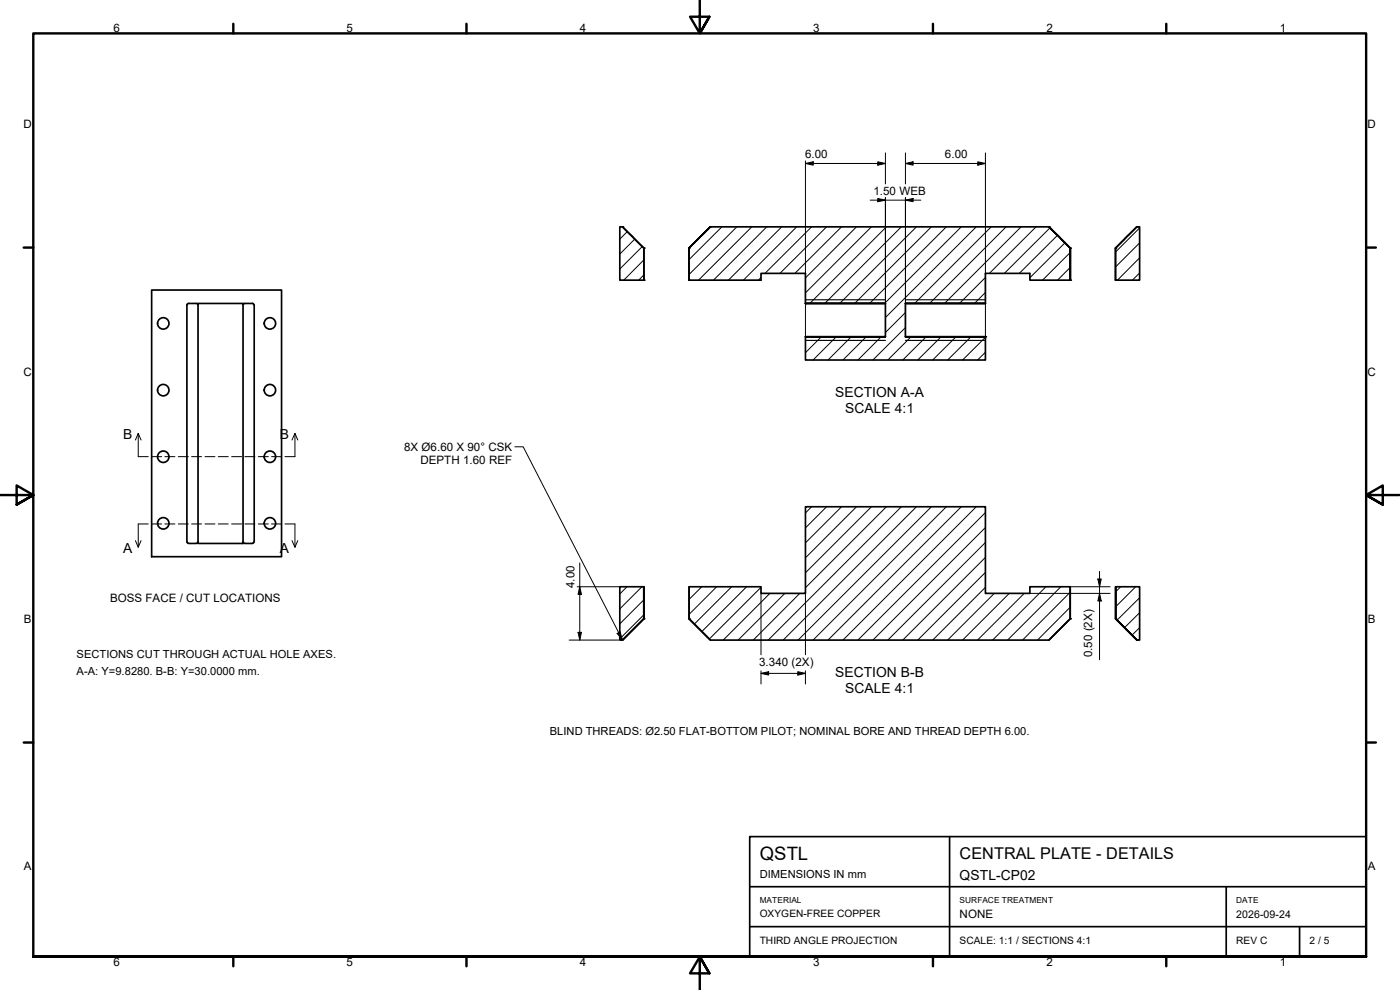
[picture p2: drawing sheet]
<svg xmlns="http://www.w3.org/2000/svg" width="420mm" height="297mm" viewBox="0 0 420 297" stroke-linecap="round" stroke-linejoin="round" font-family="sans-serif">
<!-- layer: Hatch (ISO) -->
<g fill="none" stroke="#000" stroke-width=".3">
<path d="M188.3 69.5l-2.3 2.2M190.5 71.7l-4.5 4.5M192.7 74l-6.7 6.7M193.3 78l-6.1 6.1M216.7 68.1l-9.9 9.8M221.1 68.1l-14.3 14.3M225.6 68.1l-16 16M230.1 68.1l-16 16M234.6 68.1l-16 16M239.1 68.1l-16 16M243.6 68.1l-14 13.9M248.1 68.1l-14 13.9"/>
<path d="M252.6 68.1l-14.1 13.9M257 68.1l-15.3 15.3M261.5 68.1l-19.8 19.8M266 68.1l-23 22.9M270.5 68.1l-23 22.9M275 68.1l-23 22.9M279.5 68.1l-23 22.9M284 68.1l-23 22.9M288.5 68.1l-23 22.9M293 68.1l-27.3 27.2M297.5 68.1l-23 22.9M302 68.1l-23 22.9"/>
<path d="M306.5 68.1l-23 22.9M310.9 68.1l-14 13.9M315.1 68.4l-13.7 13.6M317.4 70.6l-11.5 11.4M319.6 72.8l-10.5 10.5M321.2 75.7l-8.3 8.4M342 77.4l-6.6 6.7M342 72.9l-7.2 7.2M342 68.4l-7.2 7.2M193.3 82.5l-1.6 1.6M228.4 83.3l-.8 .8M271.7 98.3l-9.7 9.7"/>
<path d="M271.7 93.8l-6 6M295.7 87.7l-3.3 3.3M295.7 83.3l-7.7 7.7M321.2 80.2l-3.8 3.9M342 81.9l-2.1 2.2M242 101l-.3 .3M246.5 101l-4.8 4.8M251 101l-7 7M255.5 101l-7 7M260 101l-7 7M264.5 101l-7 7M273.4 101l-7 7"/>
<path d="M278 101l-7.1 7M282.4 101l-7 7M286.9 101l-7 7M291.4 101l-7 7M295.7 105.7l-2.3 2.3M295.7 101.2l-6.8 6.8M243.6 152l-1.9 1.9M248.1 152l-6.4 6.4M252.6 152l-10.9 10.9M257 152l-15.3 15.4M261.5 152l-19.8 19.9M266 152l-24.3 24.3"/>
<path d="M270.5 152l-40 40.1M275 152l-40 40.1M279.5 152l-40 40.1M284 152l-40 40.1M288.5 152l-40 40.1M293 152l-40 40.1M295.7 158.3l-33.7 33.8M295.7 153.8l-38.2 38.3M188.2 176.1l-2.2 2.1M192.7 176.1l-6.7 6.6M193.2 180l-7.2 7.2M210.6 176.1l-3.8 3.8"/>
<path d="M215.1 176.1l-8.3 8.2M219.6 176.1l-11.2 11.1M224.1 176.1l-13.4 13.4M228.4 176.2l-15.5 15.5M231.1 178l-14.1 14.1M235.5 178l-14 14.1M240 178l-13.9 14.1M295.7 176.2l-15.8 15.9M295.7 171.7l-20.3 20.4M295.7 167.2l-24.8 24.9M295.7 162.8l-29.3 29.3M298.4 178l-14 14.1"/>
<path d="M302.9 178l-14 14.1M307.4 178l-14 14.1M309.4 176.1l-.3 .2M313.9 176.1l-16 16M318.4 176.1l-16 16M321.2 177.7l-14.3 14.4M336.3 176.1l-1.5 1.5M340.8 176.1l-6 6M342 179.4l-6.8 6.7M193.2 184.5l-7.2 7.2M321.2 182.2l-9.8 9.9M342 188.3l-2.3 2.3"/>
<path d="M342 183.8l-4.5 4.5"/>
</g>
<!-- layer: Visible (ISO) -->
<g fill="none" stroke="#000" stroke-width=".51">
<path d="M186 68.1h.8l6.5 6.4v9.6h-7.3zM193.3 74.5v9.6M209.4 71.8l3.8-3.7-6.4 6.4zM213.2 68.1h101.6M314.8 68.1l6.4 6.4zM334.8 74.5v9.6M338.2 70.9l3-2.8h.8v16h-7.2v-9.6zM45.5 87h39v80h-39zM58.9 91h-2.3l-.5 .6v70.9l.5 .5 2.3 .1M58.9 91l.5 .5M59.4 91h13.5v72.1h-13.5zM72.9 91.5l.5-.5h2.4l.4 .5"/>
<path d="M76.3 91.6v70.9M206.8 84.1v-9.6v9.6M206.8 84.1h21.6v-2.1h13.3v9M265.7 91v10h-24h24M265.7 91h-24h24M271.7 91v10M295.7 91h-24h24M321.2 84.1v-9.6v9.6h-12.1v-2.1h-13.4v9M241.7 101v7h54v-7M271.7 101h24h-24M59.4 162.5l-.5 .5M72.9 162.5l.5 .6 2.4-.1 .4-.5"/>
<path d="M193.2 176.1v9.6l-6.4 6.4 6.4-6.4v-9.6h-7.2v16h.8M206.8 176.1v9.6l6.4 6.4M206.8 176.1h21.6v1.9h13.3v-26h54v26h13.4v-1.9h12.1v9.6l-6.4 6.4h-101.6l-6.4-6.4zM321.2 176.1v9.6l-6.4 6.4M334.8 176.1v9.6v-9.6h7.2v16h-.8l-6.4-6.4 6.4 6.4"/>
<circle cx="49" cy="97" r="1.71"/>
<circle cx="81" cy="97" r="1.71"/>
<circle cx="49" cy="117.1" r="1.71"/>
<circle cx="81" cy="117.1" r="1.71"/>
<circle cx="49" cy="137" r="1.71"/>
<circle cx="81" cy="137" r="1.71"/>
<circle cx="49" cy="157" r="1.71"/>
<circle cx="81" cy="157" r="1.71"/>
</g>
<g fill="#000">
<circle cx="186.8" cy="68.1" r=".25"/>
<circle cx="193.3" cy="74.5" r=".25"/>
<circle cx="206.8" cy="74.5" r=".25"/>
<circle cx="213.2" cy="68.1" r=".25"/>
<circle cx="314.8" cy="68.1" r=".25"/>
<circle cx="321.2" cy="74.5" r=".25"/>
<circle cx="334.8" cy="74.5" r=".25"/>
<circle cx="341.2" cy="68.1" r=".25"/>
<circle cx="193.3" cy="84.1" r=".25"/>
<circle cx="206.8" cy="84.1" r=".25"/>
<circle cx="241.7" cy="91" r=".25"/>
<circle cx="321.2" cy="84.1" r=".25"/>
<circle cx="334.8" cy="84.1" r=".25"/>
<circle cx="295.7" cy="101" r=".25"/>
<circle cx="193.2" cy="185.7" r=".25"/>
<circle cx="206.8" cy="185.7" r=".25"/>
<circle cx="321.2" cy="185.7" r=".25"/>
<circle cx="334.8" cy="185.7" r=".25"/>
</g>
<!-- layer: Visible Narrow (ISO) -->
<path d="M241.7 89.9h24M271.7 89.9h24M241.7 102.1h24M271.7 102.1h24" fill="none" stroke="#000" stroke-width=".34"/>
<!-- layer: Border (ISO) -->
<g fill="none" stroke="#000" stroke-width=".72">
<path d="M70 7.1v2.9M140 7.1v2.9M210 0v10l-2.9-5h5.8l-2.9 5 2.9-5M280 7.1v2.9M350 7.1v2.9M7.1 74.3h2.9M410 74.3h2.9M0 148.5h10l-5-2.8v5.7l5-2.9-5 2.9M420 148.5h-10l5-2.8v5.7l-5-2.9 5 2.9M7.1 222.8h2.9M410 222.8h2.9M10 287v-277h400v277h-400h400"/>
<path d="M70 287v2.9M140 287v2.9M212.9 292l-2.9-5 2.9 5h-5.8l2.9-5v10M280 287v2.9M350 287v2.9"/>
</g>
<!-- layer: Title (ISO) -->
<path d="M225 251h185v36h-185zM285 251v36M225 266.1h185M225 278h185M368 266.1v20.9M390 278v9" fill="none" stroke="#000" stroke-width=".51"/>
<!-- layer: Sketch Geometry (ISO) -->
<g fill="none" stroke="#000" stroke-width=".3">
<path d="M40.6 132l.9-2 .8 2M41.5 130v7h3M45.5 137h3M49.5 137h3M53.5 137h3M57.5 137h3M61.5 137h3M65.5 137h3M69.5 137h3M73.5 137h3M77.5 137h3M81.5 137h3"/>
<path d="M87.6 132l.9-2 .9 2M88.5 130v7h-3M44.5 157.2h-3v7M45.5 157.2h3M49.5 157.2h3M53.5 157.2h3M57.5 157.2h3M61.5 157.2h3M65.5 157.2h3M69.5 157.2h3M73.5 157.2h3M77.5 157.2h3"/>
<path d="M81.5 157.2h3M85.5 157.2h3v7M40.6 162.2l.9 2 .8-2M87.6 162.2l.9 2 .9-2"/>
</g>
<!-- layer: Dimension (ISO) -->
<g fill="none" stroke="#000" stroke-width=".3">
<path d="M241.7 49.1l2.4-.6v1.1zM241.7 49.1h24M241.7 48.3v52.7M263.4 48.5l2.3 .6-2.3 .5zM263.4 59.5l2.3 .6-2.3 .4zM265.7 45.9v9.3M265.7 59.3v31.7M271.7 49.1l2.3-.6v1.1zM271.7 49.1h24M271.7 45.9v9.3M271.7 59.3v41.7M293.5 48.5l2.2 .6-2.2 .5z"/>
<path d="M295.7 45.9v55.1M261.2 60.1h15.2M271.7 60.1l2.3-.6v1zM173.2 176.1h12.8M174 176.1l.5 2.2h-1zM174 168.9v23.2M228.4 178v18.5M241.7 178v18.5M309.1 178h24.1M321.2 176.1h12M329.5 173.7h1l-.5 2.4zM330 178l.5 2.3h-1z"/>
<path d="M330 171.4v26.6M170.8 192.1h14.9M173.5 189.7h1l-.5 2.4zM228.4 202l2.3-.5v1.1zM228.4 202h13.3M228.4 201.3v3.9M239.4 201.5l2.3 .5-2.3 .6zM241.7 201.3v3.9"/>
</g>
<path d="M241.7 49.1l2.4-.6v1.1zM263.4 48.5l2.3 .6-2.3 .5zM271.7 49.1l2.3-.6v1.1zM271.7 60.1l2.3-.6v1zM293.4 48.5l2.3 .6-2.3 .5zM263.4 59.5l2.3 .6-2.3 .4zM174 176.1l.5 2.2h-1zM329.5 173.7h1l-.5 2.4zM173.5 189.7h1l-.5 2.4zM330 178l.5 2.3h-1zM228.4 202l2.3-.5v1.1zM239.4 201.5l2.3 .5-2.3 .6z" fill="#000"/>
<!-- layer: Symbol (ISO) -->
<path d="M154.5 134.1h2.5l29.8 58M185.2 190.1l.9-.5 .7 2.5z" fill="none" stroke="#000" stroke-width=".3"/>
<path d="M185.2 190.1l.9-.5 .7 2.5z" fill="#000"/>
<text font-size="5.5" x="228" y="258.1">QSTL</text>
<text font-size="4.9" x="288" y="257.6">CENTRAL PLATE - DETAILS</text>
<g font-size="4.1">
<text x="250.6" y="119.1">SECTION A-A</text>
<text x="253.6" y="123.9">SCALE 4:1</text>
<text x="37" y="131.6">B</text>
<text x="84" y="131.6">B</text>
<text x="37" y="165.8">A</text>
<text x="84" y="165.8">A</text>
<text x="250.6" y="203.1">SECTION B-B</text>
<text x="253.6" y="207.8">SCALE 4:1</text>
<text x="288" y="264.1">QSTL-CP02</text>
</g>
<g font-size="3.5">
<text x="34" y="9.6">6</text>
<text x="104" y="9.6">5</text>
<text x="174" y="9.6">4</text>
<text x="244" y="9.6">3</text>
<text x="314" y="9.6">2</text>
<text x="384" y="9.6">1</text>
<text x="7.1" y="38.4">D</text>
<text x="410.4" y="38.4">D</text>
<text x="241.6" y="47.5">6.00</text>
<text x="283.6" y="47.5">6.00</text>
<text x="262.1" y="58.5">1.50 WEB</text>
<text x="7.1" y="112.7">C</text>
<text x="410.4" y="112.7">C</text>
<text x="121.3" y="135.3">8X Ø6.60 X 90° CSK</text>
<text x="126.2" y="139.2">DEPTH 1.60 REF</text>
<text x="172.4" y="176.4" transform="rotate(-90 172.4 176.4)">4.00</text>
<text x="33" y="180.6">BOSS FACE / CUT LOCATIONS</text>
<text x="7.2" y="186.9">B</text>
<text x="410.5" y="186.9">B</text>
<text x="327.7" y="197.2" transform="rotate(-90 327.7 197.2)">0.50 (2X)</text>
<text x="227.8" y="199.8">3.340 (2X)</text>
<text x="7.2" y="261.2">A</text>
<text x="410.5" y="261.2">A</text>
<text x="288" y="275.6">NONE</text>
<text x="34" y="289.9">6</text>
<text x="104" y="289.9">5</text>
<text x="174" y="289.9">4</text>
<text x="244" y="289.9">3</text>
<text x="314" y="289.9">2</text>
<text x="384" y="289.9">1</text>
</g>
<g font-size="3.3">
<text x="23" y="197.5">SECTIONS CUT THROUGH ACTUAL HOLE AXES.</text>
<text x="23" y="202.5">A-A: Y=9.8280. B-B: Y=30.0000 mm.</text>
<text x="165" y="220.5">BLIND THREADS: Ø2.50 FLAT-BOTTOM PILOT; NOMINAL BORE AND THREAD DEPTH 6.00.</text>
<text x="228" y="263.5">DIMENSIONS IN mm</text>
</g>
<text font-size="3.2" x="371" y="275.4">2026-09-24</text>
<g font-size="3">
<text x="228" y="275.3">OXYGEN-FREE COPPER</text>
<text x="228" y="283.3">THIRD ANGLE PROJECTION</text>
<text x="288" y="283.3">SCALE: 1:1 / SECTIONS 4:1</text>
<text x="371" y="283.3">REV C</text>
<text x="393" y="283.3">2 / 5</text>
</g>
<g font-size="2.5">
<text x="228" y="270.8">MATERIAL</text>
<text x="288" y="270.9">SURFACE TREATMENT</text>
<text x="371" y="270.8">DATE</text>
</g>
</svg>
